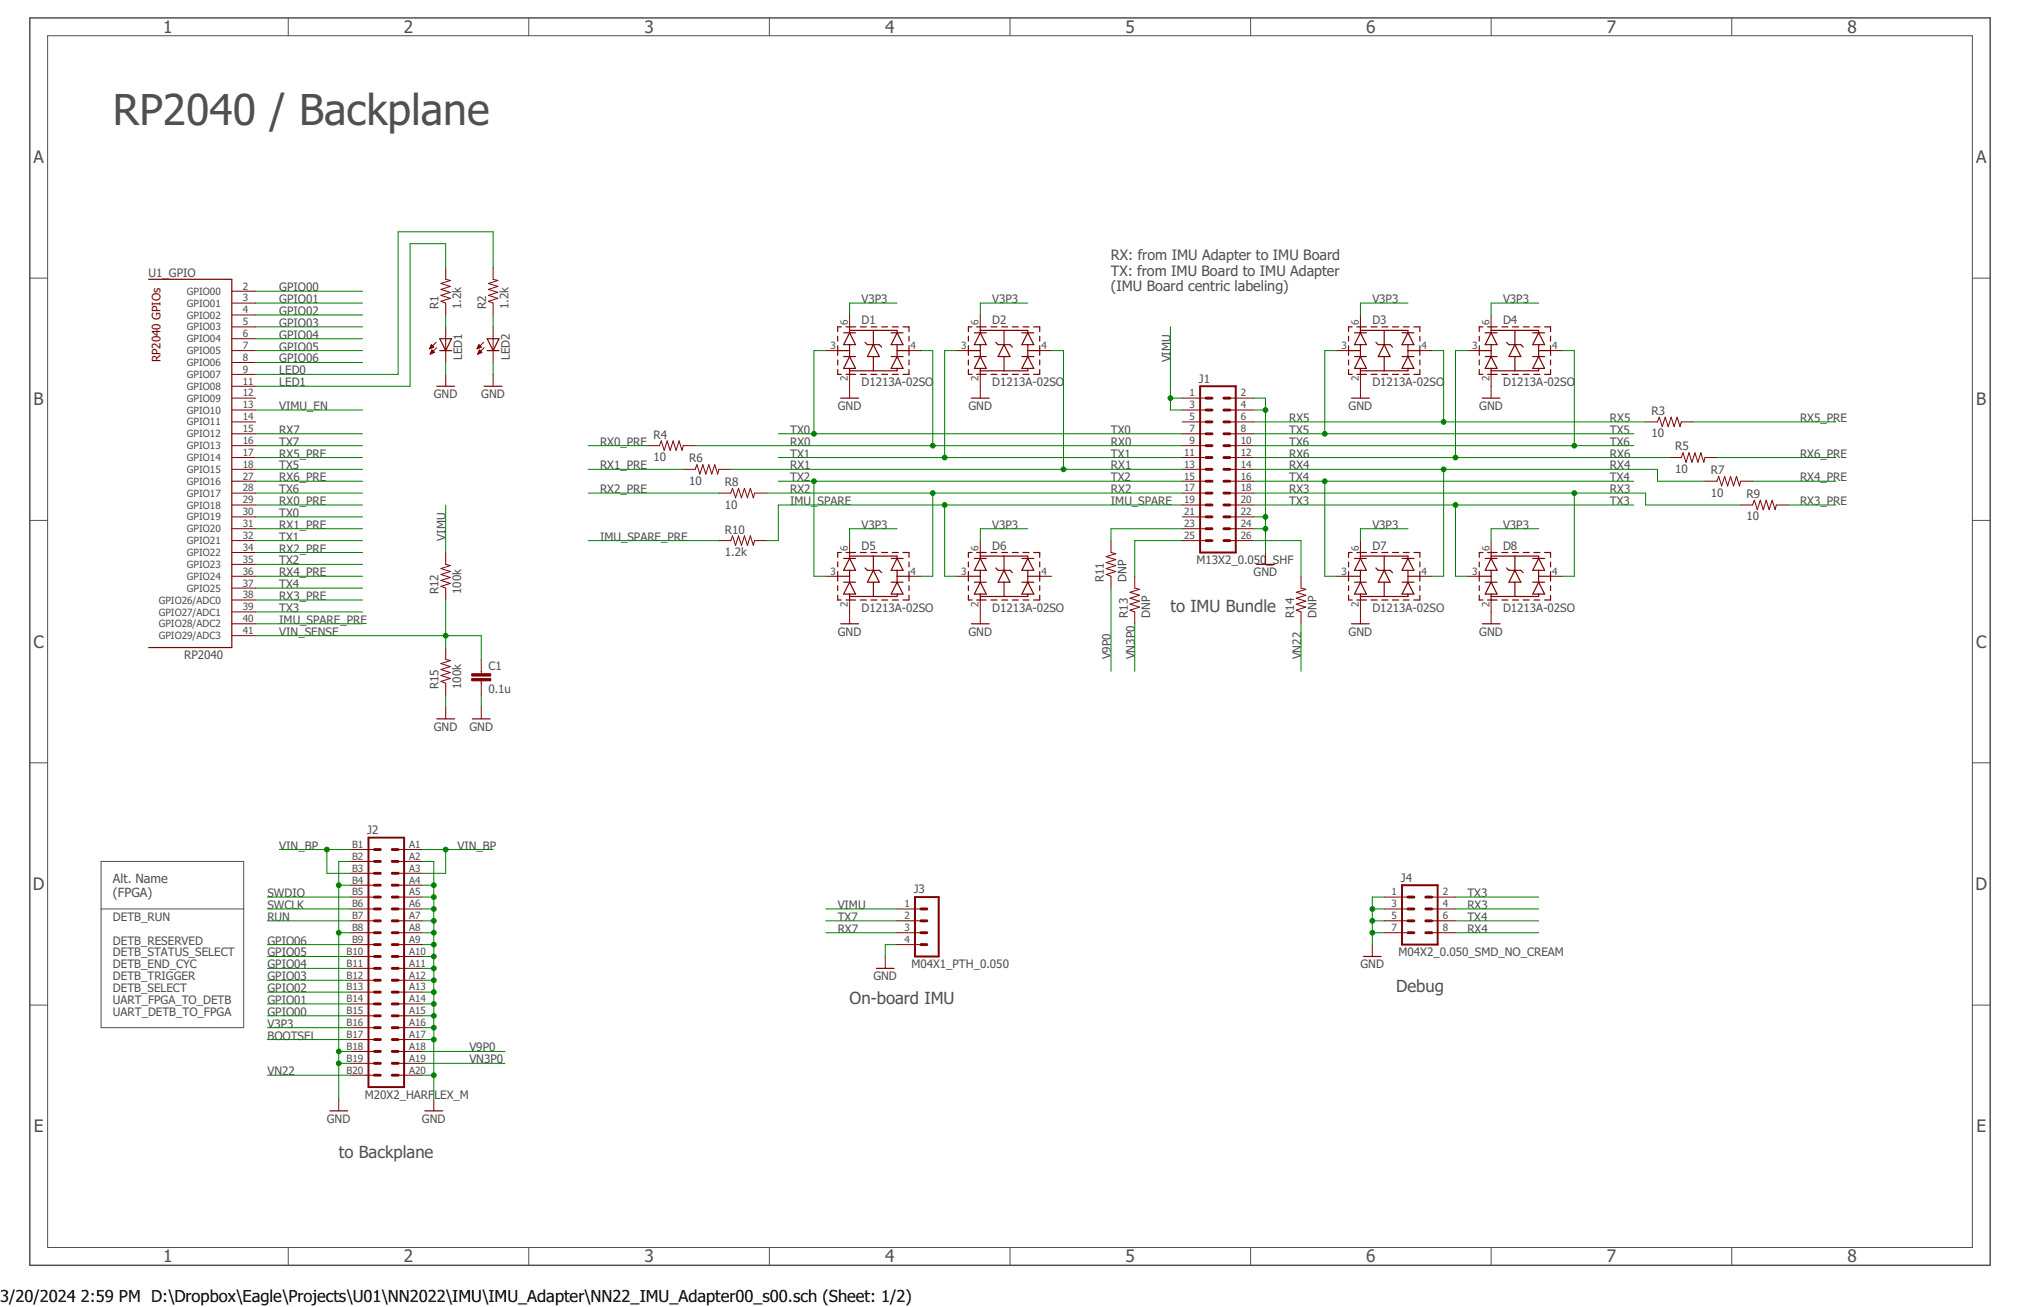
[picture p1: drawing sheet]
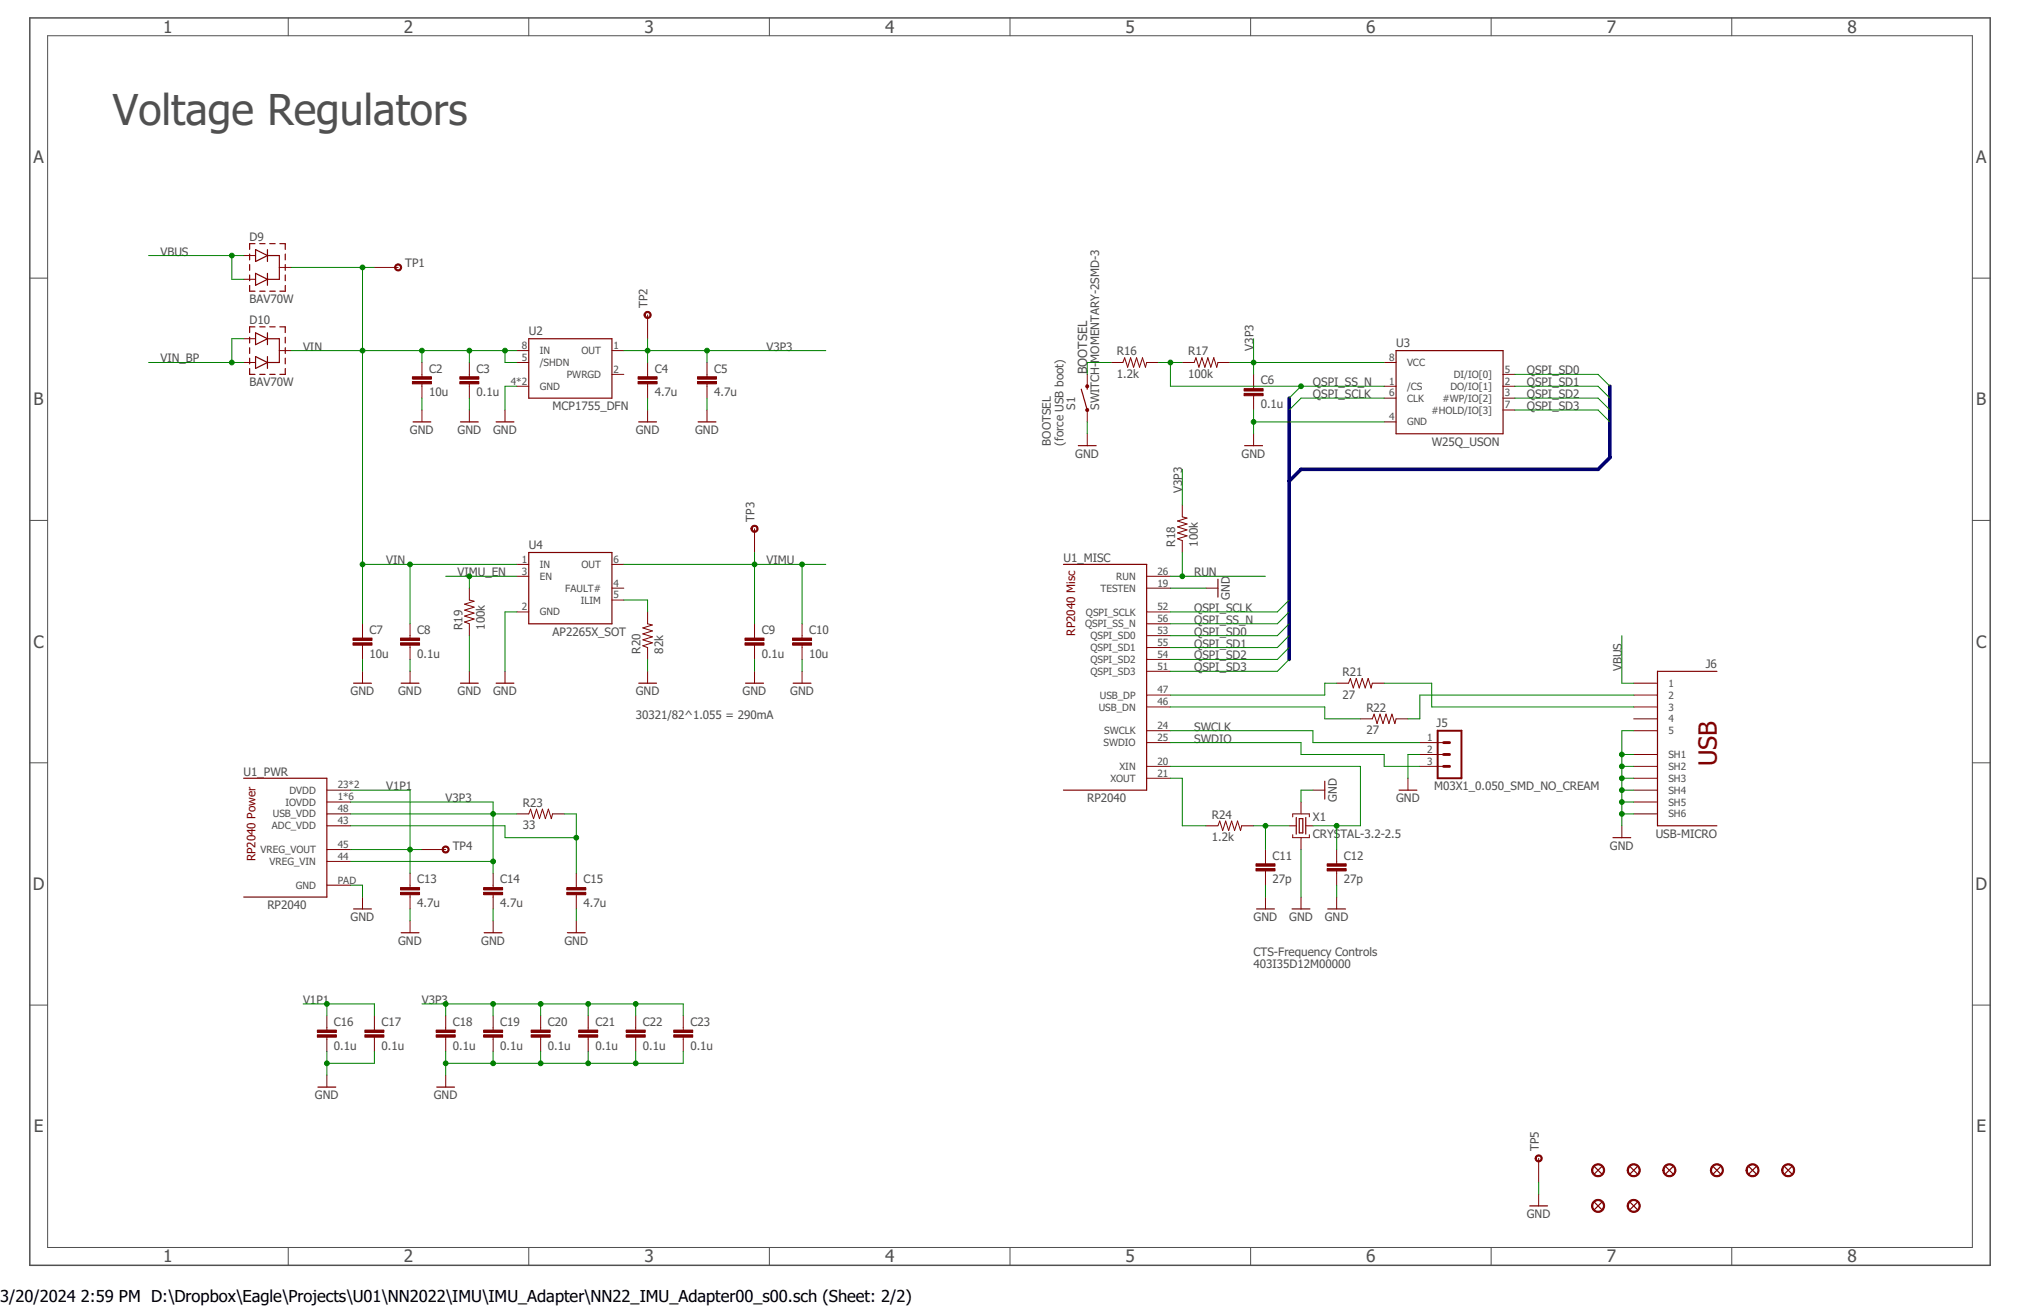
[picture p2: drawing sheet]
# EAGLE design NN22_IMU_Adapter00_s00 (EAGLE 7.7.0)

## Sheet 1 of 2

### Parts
C1  0.1u  CAP0402-CAP  [0402-CAP]
D1  D1213A-02SO  [SOT23-6]
D2  D1213A-02SO  [SOT23-6]
D3  D1213A-02SO  [SOT23-6]
D4  D1213A-02SO  [SOT23-6]
D5  D1213A-02SO  [SOT23-6]
D6  D1213A-02SO  [SOT23-6]
D7  D1213A-02SO  [SOT23-6]
D8  D1213A-02SO  [SOT23-6]
J1  M13X2_0.050_SHF  [M13X2_0.050_SHF]
J2  M20X2_HARFLEX_M  [M20X2_HARFLEX_M]
J3  M04X1_PTH_0.050  [M04X1_0.050_PTH]
J4  M04X2_0.050_SMD_NO_CREAM  [M04X2_0.050_SMD_NO_CREAM]
LED1  LED0603  [LED-0603]
LED2  LED0603  [LED-0603]
R1  1.2k  RESISTOR0402-RES  [0402-RES]
R2  1.2k  RESISTOR0402-RES  [0402-RES]
R3  10  RESISTOR0402-RES  [0402-RES]
R4  10  RESISTOR0402-RES  [0402-RES]
R5  10  RESISTOR0402-RES  [0402-RES]
R6  10  RESISTOR0402-RES  [0402-RES]
R7  10  RESISTOR0402-RES  [0402-RES]
R8  10  RESISTOR0402-RES  [0402-RES]
R9  10  RESISTOR0402-RES  [0402-RES]
R10  1.2k  RESISTOR0402-RES  [0402-RES]
R11  DNP  RESISTOR0603-RES  [0603-RES]
R12  100k  RESISTOR0402-RES  [0402-RES]
R13  DNP  RESISTOR0603-RES  [0603-RES]
R14  DNP  RESISTOR0603-RES  [0603-RES]
R15  100k  RESISTOR0402-RES  [0402-RES]
U1  RP2040  [QFN-56_EP]

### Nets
BOOTSEL: J2.B17 ; also sheet 2
GND: C1.2 D1.2(VN) D2.2(VN) D3.2(VN) D4.2(VN) D5.2(VN) D6.2(VN) D7.2(VN) D8.2(VN) J1.2 J1.4 J1.22 J1.24 J2.A2 J2.A4 J2.A5 J2.A6 J2.A7 J2.A8 J2.A9 J2.A10 J2.A11 J2.A12 J2.A13 J2.A14 J2.A15 J2.A16 J2.A17 J2.A20 J2.B2 J2.B4 J2.B8 J2.B18 J2.B19 J3.4 J4.1 J4.3 J4.5 J4.7 LED1.C LED2.C R15.1 ; also sheet 2
GPIO00: J2.B15 U1.2(_GPIO:GPIO00)
GPIO01: J2.B14 U1.3(_GPIO:GPIO01)
GPIO02: J2.B13 U1.4(_GPIO:GPIO02)
GPIO03: J2.B12 U1.5(_GPIO:GPIO03)
GPIO04: J2.B11 U1.6(_GPIO:GPIO04)
GPIO05: J2.B10 U1.7(_GPIO:GPIO05)
GPIO06: J2.B9 U1.8(_GPIO:GPIO06)
IMU_SPARE: D6.3(CH1) J1.19 R10.2
IMU_SPARE_PRE: R10.1 U1.40(_GPIO:GPIO28/ADC2)
LED0: R2.2 U1.9(_GPIO:GPIO07)
LED1: R1.2 U1.11(_GPIO:GPIO08)
N$6: J1.23 R11.2
N$7: J1.25 R13.2
N$8: J1.26 R14.2
N$46: LED1.A R1.1
N$109: LED2.A R2.1
RUN: J2.B7 ; also sheet 2
RX0: D1.4(CH2) J1.9 R4.2
RX0_PRE: R4.1 U1.29(_GPIO:GPIO18)
RX1: D2.4(CH2) J1.13 R6.2
RX1_PRE: R6.1 U1.31(_GPIO:GPIO20)
RX2: D5.4(CH2) J1.17 R8.2
RX2_PRE: R8.1 U1.34(_GPIO:GPIO22)
RX3: D8.4(CH2) J1.18 J4.4 R9.1
RX3_PRE: R9.2 U1.38(_GPIO:GPIO26/ADC0)
RX4: D7.4(CH2) J1.14 J4.8 R7.1
RX4_PRE: R7.2 U1.36(_GPIO:GPIO24)
RX5: D3.4(CH2) J1.6 R3.1
RX5_PRE: R3.2 U1.17(_GPIO:GPIO14)
RX6: D4.3(CH1) J1.12 R5.1
RX6_PRE: R5.2 U1.27(_GPIO:GPIO16)
RX7: J3.3 U1.15(_GPIO:GPIO12)
SWCLK: J2.B6 ; also sheet 2
SWDIO: J2.B5 ; also sheet 2
TX0: D1.3(CH1) J1.7 U1.30(_GPIO:GPIO19)
TX1: D2.3(CH1) J1.11 U1.32(_GPIO:GPIO21)
TX2: D5.3(CH1) J1.15 U1.35(_GPIO:GPIO23)
TX3: D8.3(CH1) J1.20 J4.2 U1.39(_GPIO:GPIO27/ADC1)
TX4: D7.3(CH1) J1.16 J4.6 U1.37(_GPIO:GPIO25)
TX5: D3.3(CH1) J1.8 U1.18(_GPIO:GPIO15)
TX6: D4.4(CH2) J1.10 U1.28(_GPIO:GPIO17)
TX7: J3.2 U1.16(_GPIO:GPIO13)
V3P3: D1.6(VP) D2.6(VP) D3.6(VP) D4.6(VP) D5.6(VP) D6.6(VP) D7.6(VP) D8.6(VP) J2.B16 ; also sheet 2
V9P0: J2.A18 R11.1
VIMU: J1.1 J1.3 J3.1 R12.2 ; also sheet 2
VIMU_EN: U1.13(_GPIO:GPIO10) ; also sheet 2
VIN_BP: J2.A1 J2.A3 J2.B1 J2.B3 ; also sheet 2
VIN_SENSE: C1.1 R12.1 R15.2 U1.41(_GPIO:GPIO29/ADC3)
VN3P0: J2.A19 R13.1
VN22: J2.B20 R14.1
Unconnected: D6.4(CH2) J1.5 J1.21 U1.12(_GPIO:GPIO09) U1.14(_GPIO:GPIO11)

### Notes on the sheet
- RP2040 / Backplane
- RX: from IMU Adapter to IMU Board
  TX: from IMU Board to IMU Adapter
  (IMU Board centric labeling)
- to IMU Bundle
- Alt. Name
  (FPGA)
- DETB_RUN
- DETB_RESERVED
- DETB_STATUS_SELECT
- DETB_END_CYC
- DETB_TRIGGER
- DETB_SELECT | Debug
- UART_FPGA_TO_DETB | On-board IMU
- UART_DETB_TO_FPGA
- to Backplane

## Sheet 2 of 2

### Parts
C2  10u  CAP0603-CAP  [0603-CAP]
C3  0.1u  CAP0402-CAP  [0402-CAP]
C4  4.7u  CAP0402-CAP  [0402-CAP]
C5  4.7u  CAP0402-CAP  [0402-CAP]
C6  0.1u  CAP0402-CAP  [0402-CAP]
C7  10u  CAP0603-CAP  [0603-CAP]
C8  0.1u  CAP0402-CAP  [0402-CAP]
C9  0.1u  CAP0402-CAP  [0402-CAP]
C10  10u  CAP0603-CAP  [0603-CAP]
C11  27p  CAP0402-CAP  [0402-CAP]
C12  27p  CAP0402-CAP  [0402-CAP]
C13  4.7u  CAP0402-CAP  [0402-CAP]
C14  4.7u  CAP0402-CAP  [0402-CAP]
C15  4.7u  CAP0402-CAP  [0402-CAP]
C16  0.1u  CAP0402-CAP  [0402-CAP]
C17  0.1u  CAP0402-CAP  [0402-CAP]
C18  0.1u  CAP0402-CAP  [0402-CAP]
C19  0.1u  CAP0402-CAP  [0402-CAP]
C20  0.1u  CAP0402-CAP  [0402-CAP]
C21  0.1u  CAP0402-CAP  [0402-CAP]
C22  0.1u  CAP0402-CAP  [0402-CAP]
C23  0.1u  CAP0402-CAP  [0402-CAP]
D9  BAV70W  DIODE-COMMON_CATHODE_SOT323  [SOT323]
D10  BAV70W  DIODE-COMMON_CATHODE_SOT323  [SOT323]
FID1  FIDUCIALUFIDUCIAL  [MICRO-FIDUCIAL]
FID2  FIDUCIALUFIDUCIAL  [MICRO-FIDUCIAL]
FID3  FIDUCIALUFIDUCIAL  [MICRO-FIDUCIAL]
FID4  FIDUCIALUFIDUCIAL  [MICRO-FIDUCIAL]
FID5  FIDUCIALUFIDUCIAL  [MICRO-FIDUCIAL]
FID6  FIDUCIALUFIDUCIAL  [MICRO-FIDUCIAL]
FID7  FIDUCIALUFIDUCIAL  [MICRO-FIDUCIAL]
FID8  FIDUCIALUFIDUCIAL  [MICRO-FIDUCIAL]
J5  M03X1_0.050_SMD_NO_CREAM  [M03X1_0.050_SMD_NO_CREAM]
J6  USB-MICRO  [USB-MICRO]
R16  1.2k  RESISTOR0402-RES  [0402-RES]
R17  100k  RESISTOR0402-RES  [0402-RES]
R18  100k  RESISTOR0402-RES  [0402-RES]
R19  100k  RESISTOR0402-RES  [0402-RES]
R20  82k  RESISTOR0402-RES  [0402-RES]
R21  27  RESISTOR0402-RES  [0402-RES]
R22  27  RESISTOR0402-RES  [0402-RES]
R23  33  RESISTOR0402-RES  [0402-RES]
R24  1.2k  RESISTOR0402-RES  [0402-RES]
S1  SWITCH-MOMENTARY-2SMD-3  [TACTILE_SWITCH_SMD-3]
TP1  TESTPOINT_ROUND  [TESTPAD_ROUND]
TP2  TESTPOINT_ROUND  [TESTPAD_ROUND]
TP3  TESTPOINT_ROUND  [TESTPAD_ROUND]
TP4  TESTPOINTPADSMALL  [TESTPAD_SMALL]
TP5  TESTPOINT1X01  [1X01]
U2  MCP1755_DFN  [DFN8_2X3MM]
U3  W25Q_USON  [USON8L-2X3MM]
U4  AP2265X_SOT  [SOT23-6]
X1  CRYSTAL-3.2-2.5  [CRYSTAL-3.2-2.5]

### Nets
BOOTSEL: R16.1 S1.4 ; also sheet 1
GND: C2.2 C3.2 C4.2 C5.2 C6.2 C7.2 C8.2 C9.2 C10.2 C11.2 C12.2 C13.2 C14.2 C15.2 C16.2 C17.2 C18.2 C19.2 C20.2 C21.2 C22.2 C23.2 J5.2 J6.5 J6.SH1 J6.SH2 J6.SH3 J6.SH4 J6.SH5 J6.SH6 R19.1 R20.1 S1.1 TP5.1 U1.19(_MISC:TESTEN) U1.PAD(_PWR:GND) U2.4(GND) U2.P(GND) U3.4(GND) U4.2(GND) X1.2(GND) X1.4(GND) ; also sheet 1
N$1: R20.2 U4.5(ILIM)
N$16: C12.1 U1.20(_MISC:XIN) X1.3(C2)
N$17: C11.1 R24.2 X1.1(C1)
N$18: R24.1 U1.21(_MISC:XOUT)
N$29: R21.1 U1.47(_MISC:USB_DP)
N$30: R22.1 U1.46(_MISC:USB_DN)
N$35: J6.2 R22.2
N$37: J6.3 R21.2
N$43: C15.1 R23.2 U1.43(_PWR:ADC_VDD)
QSPI_SCLK: U1.52(_MISC:QSPI_SCLK) U3.6(CLK)
QSPI_SD0: U1.53(_MISC:QSPI_SD0) U3.5(DI/IO[0])
QSPI_SD1: U1.55(_MISC:QSPI_SD1) U3.2(DO/IO[1])
QSPI_SD2: U1.54(_MISC:QSPI_SD2) U3.3(#WP/IO[2])
QSPI_SD3: U1.51(_MISC:QSPI_SD3) U3.7(#HOLD/IO[3])
QSPI_SS_N: R16.2 R17.1 U1.56(_MISC:QSPI_SS_N) U3.1(/CS)
RUN: R18.1 U1.26(_MISC:RUN) ; also sheet 1
SWCLK: J5.1 U1.24(_MISC:SWCLK) ; also sheet 1
SWDIO: J5.3 U1.25(_MISC:SWDIO) ; also sheet 1
V1P1: C13.1 C16.1 C17.1 TP4.P$1 U1.23(_PWR:DVDD) U1.45(_PWR:VREG_VOUT) U1.50(_PWR:DVDD)
V3P3: C4.1 C5.1 C6.1 C14.1 C18.1 C19.1 C20.1 C21.1 C22.1 C23.1 R17.2 R18.2 R23.1 TP2.P$1 U1.1(_PWR:IOVDD) U1.10(_PWR:IOVDD) U1.22(_PWR:IOVDD) U1.33(_PWR:IOVDD) U1.42(_PWR:IOVDD) U1.44(_PWR:VREG_VIN) U1.48(_PWR:USB_VDD) U1.49(_PWR:IOVDD) U2.1(OUT) U3.8(VCC) ; also sheet 1
VBUS: D9.1(A1) D9.2(A2) J6.1
VIMU: C9.1 C10.1 TP3.P$1 U4.6(OUT) ; also sheet 1
VIMU_EN: R19.2 U4.3(EN) ; also sheet 1
VIN: C2.1 C3.1 C7.1 C8.1 D9.3(C) D10.3(C) TP1.P$1 U2.5(/SHDN) U2.8(IN) U4.1(IN)
VIN_BP: D10.1(A1) D10.2(A2) ; also sheet 1
Unconnected: J6.4 U2.2(PWRGD) U4.4(FAULT#)

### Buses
QSPI_SCLK,QSPI_SS_N,QSPI_SD[0..3]

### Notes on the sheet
- Voltage Regulators
- BOOTSEL
  (force USB boot)
- 30321/82^1.055 = 290mA
- CTS-Frequency Controls
  403I35D12M00000
